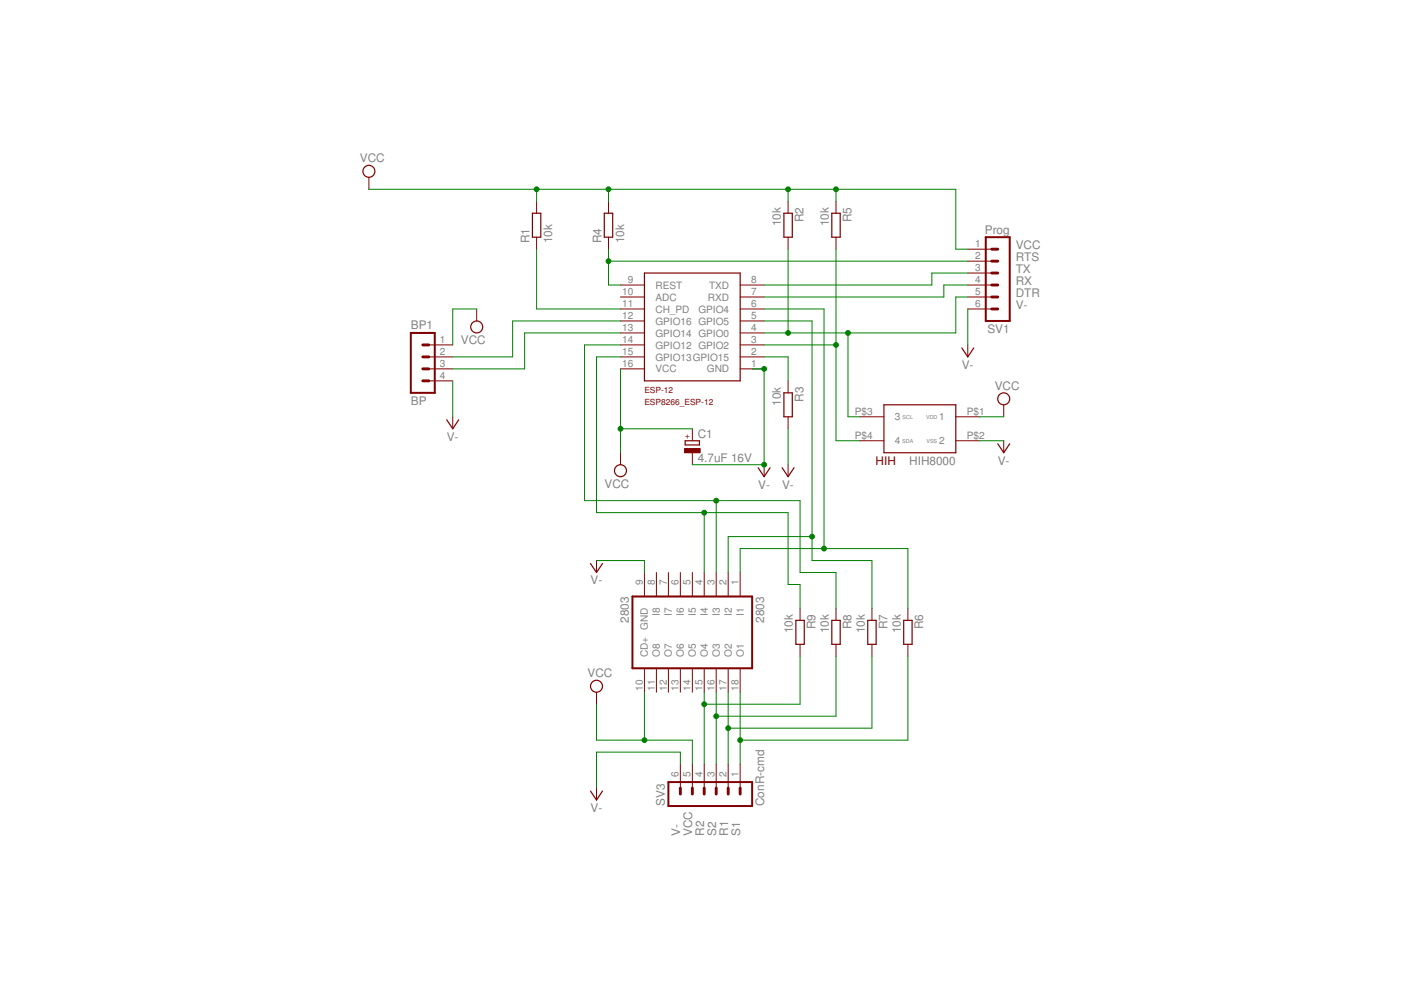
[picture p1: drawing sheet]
<svg xmlns="http://www.w3.org/2000/svg" width="297mm" height="210mm" viewBox="0 0 297 210" stroke-linecap="round" stroke-linejoin="round" font-family="sans-serif">
<path d="M209 50.3h5.1v17.8h-5.1zM87.1 70.6h5.1v12.7h-5.1zM134.1 126.5h25.4v15.2h-25.4zM141.7 165.8h17.8v5.1h-17.8z" fill="none" stroke="#800000" stroke-width=".42"/>
<g fill="none" stroke="#800000" stroke-width=".61">
<path d="M210.3 57.9h1.2M210.3 55.4h1.2M210.3 52.8h1.2M89.6 78.2h1.3M89.6 75.7h1.3M89.6 73.1h1.3M210.3 63h1.2M210.3 60.4h1.2M210.3 65.5h1.2M89.6 80.8h1.3M144.3 167.1v1.3M146.8 167.1v1.3"/>
<path d="M149.3 167.1v1.3M151.8 167.1v1.3M154.4 167.1v1.3M156.9 167.1v1.3"/>
</g>
<g fill="none" stroke="#800000" stroke-width=".21">
<path d="M78.2 37.6v2.5M113.8 42.7v2.5M113.8 50.3v2.5M129 42.7v2.5M129 50.3v2.5M167.1 42.7v2.5M167.1 50.3v2.5M177.2 42.7v2.5M177.2 50.3v2.5M205.2 52.8h5.1M205.2 55.4h5.1M205.2 57.9h5.1"/>
<path d="M90.9 73.1h5.1M90.9 75.7h5.1M90.9 78.2h5.1M101.1 65.5v2.6M131.6 73.1h5M131.6 75.7h5M131.6 78.2h5M131.6 70.6h5M131.6 68.1h5M131.6 65.5h5M131.6 63h5M131.6 60.4h5"/>
<path d="M156.9 73.1h5.1M156.9 75.7h5.1M156.9 78.2h5.1M156.9 70.6h5.1M156.9 68.1h5.1M156.9 65.5h5.1M156.9 63h5.1M156.9 60.4h5.1M205.2 65.5h5.1M205.2 63h5.1M205.2 60.4h5.1M205.2 73.1v2.6"/>
<path d="M90.9 80.8h5.1M96 88.4v2.5M131.6 96v2.5M146.8 90.9v2.6M146.8 96v2.5M162 98.5v2.6M167.1 80.8v2.5M167.1 88.4v2.5M167.1 98.5v2.6M182.3 88.4h5.1M182.3 93.5h5.1M202.6 88.4h5.1"/>
<path d="M202.6 93.5h5.1M212.8 85.8v2.6M212.8 93.5v2.5M126.5 118.9v2.5M136.6 121.4v5.1M139.2 121.4v5.1M141.7 121.4v5.1M144.3 121.4v5.1M146.8 121.4v5.1M149.3 121.4v5.1M151.8 121.4v5.1M154.4 121.4v5.1"/>
<path d="M156.9 121.4v5.1M169.6 129v2.5M169.6 136.6v2.5M177.2 129v2.5M177.2 136.6v2.5M184.9 129v2.5M184.9 136.6v2.5M192.5 129v2.5M192.5 136.6v2.5M126.5 146.8v2.5M136.6 141.7v5.1M139.2 141.7v5.1"/>
<path d="M141.7 141.7v5.1M144.3 141.7v5.1M146.8 141.7v5.1M149.3 141.7v5.1M151.8 141.7v5.1M154.4 141.7v5.1M156.9 141.7v5.1M126.5 167.1v2.5M144.3 162v5.1M146.8 162v5.1M149.3 162v5.1M151.8 162v5.1"/>
<path d="M154.4 162v5.1M156.9 162v5.1"/>
</g>
<g fill="none" stroke="#800000" stroke-width=".25">
<path d="M112.9 45.2h1.8v5.1h-1.8zM128.1 45.2h1.8v5.1h-1.8zM136.6 57.9h20.3v22.9h-20.3zM166.2 45.2h1.8v5.1h-1.8zM176.4 45.2h1.7v5.1h-1.7zM203.9 73.8l1.3 1.9 1.3-1.9M94.7 89l1.3 1.9 1.3-1.9M145.3 93.5h3v.8h-3zM160.7 99.2l1.3 1.9 1.3-1.9M165.8 99.2l1.3 1.9 1.3-1.9M166.2 83.3h1.8v5.1h-1.8zM187.4 85.8h15.2v10.2h-15.2z"/>
<path d="M211.5 94.1l1.3 1.9 1.3-1.9M125.2 119.5l1.3 1.9 1.2-1.9M168.7 131.5h1.8v5.1h-1.8zM176.4 131.5h1.7v5.1h-1.7zM184 131.5h1.8v5.1h-1.8zM191.6 131.5h1.8v5.1h-1.8zM125.2 167.7l1.3 1.9 1.2-1.9"/>
<circle cx="78.2" cy="36.3" r="1.27"/>
<circle cx="101.1" cy="69.3" r="1.27"/>
<circle cx="131.6" cy="99.8" r="1.27"/>
<circle cx="212.8" cy="84.6" r="1.27"/>
<circle cx="126.5" cy="145.5" r="1.27"/>
</g>
<path d="M145.1 95.1h3.3v.9h-3.3z" fill="#800000" stroke="#800000" stroke-width=".21"/>
<g fill="none" stroke="#008000" stroke-width=".21">
<path d="M78.2 40.1h124.4v12.7h2.6M113.8 52.8v12.7h17.8M113.8 40.1v2.6M129 40.1v2.6M129 52.8v7.6h2.6M129 55.4h76.2M167.1 40.1v2.6M167.1 52.8v17.8M177.2 40.1v2.6M177.2 52.8v40.7h5.1M205.2 57.9h-7.6v2.5h-35.6M101.1 65.5h-5.1v7.6"/>
<path d="M131.6 75.7h-5.1v33h40.6v15.2h2.5v5.1M131.6 73.1h-7.7v33.1h45.7v15.2h7.6v7.6M131.6 78.2v17.8M131.6 68.1h-22.9v7.6h-12.7M131.6 70.6h-20.4v7.6h-15.2M159.5 78.2h2.5v20.3h-15.2M162 65.5h12.7v50.8M162 75.7h5.1v5.1M162 68.1h10.2v50.8h12.7v10.1M162 73.1h15.2M179.8 70.6v17.8h2.5M205.2 63h-2.6v7.6h-40.6"/>
<path d="M205.2 65.5v7.6M205.2 60.4h-5.1v2.6h-38.1M96 80.8v7.6M131.6 90.9h15.2M167.1 90.9v7.6M207.7 88.4h5.1M207.7 93.5h5.1M126.5 118.9h10.1v2.5M149.3 108.7v12.7M151.8 106.2v15.2M172.2 113.8h-17.8v7.6M156.9 121.4v-5.1h35.6v12.7"/>
<path d="M169.6 139.1v10.2h-20.3M177.2 139.1v12.7h-25.4M184.9 139.1v15.3h-30.5M192.5 139.1v17.8h-35.6M126.5 149.3v7.6h20.3v5.1M136.6 146.8v10.1M149.3 146.8v15.2M151.8 146.8v15.2M154.4 146.8v15.2M156.9 146.8v15.2M144.3 162v-2.5h-17.8v7.6"/>
</g>
<g fill="#008000" stroke="#008000" stroke-width=".21">
<circle cx="113.8" cy="40.1" r=".51"/>
<circle cx="129" cy="40.1" r=".51"/>
<circle cx="167.1" cy="40.1" r=".51"/>
<circle cx="177.2" cy="40.1" r=".51"/>
<circle cx="131.6" cy="90.9" r=".51"/>
<circle cx="136.6" cy="156.9" r=".51"/>
<circle cx="172.2" cy="113.8" r=".51"/>
<circle cx="174.7" cy="116.3" r=".51"/>
<circle cx="162" cy="78.2" r=".51"/>
<circle cx="162" cy="98.5" r=".51"/>
<circle cx="156.9" cy="156.9" r=".51"/>
<circle cx="154.4" cy="154.4" r=".51"/>
<circle cx="151.8" cy="151.8" r=".51"/>
<circle cx="149.3" cy="149.3" r=".51"/>
<circle cx="167.1" cy="70.6" r=".51"/>
<circle cx="179.8" cy="70.6" r=".51"/>
<circle cx="129" cy="55.4" r=".51"/>
<circle cx="177.2" cy="73.1" r=".51"/>
<circle cx="151.8" cy="106.2" r=".51"/>
<circle cx="149.3" cy="108.7" r=".51"/>
</g>
<g font-size="2.5" fill="#808080">
<text x="76.3" y="34.4">VCC</text>
<text x="165.6" y="48" transform="rotate(-90 165.6 48)">10k</text>
<text x="170.4" y="47.1" transform="rotate(-90 170.4 47.1)">R2</text>
<text x="175.7" y="48" transform="rotate(-90 175.7 48)">10k</text>
<text x="180.5" y="47.1" transform="rotate(-90 180.5 47.1)">R5</text>
<text x="112.3" y="51.6" transform="rotate(-90 112.3 51.6)">R1</text>
<text x="117.1" y="51.6" transform="rotate(-90 117.1 51.6)">10k</text>
<text x="127.5" y="51.6" transform="rotate(-90 127.5 51.6)">R4</text>
<text x="132.3" y="51.6" transform="rotate(-90 132.3 51.6)">10k</text>
<text x="208.8" y="49.5">Prog</text>
<text x="215.3" y="52.8">VCC</text>
<text x="215.3" y="55.4">RTS</text>
<text x="215.3" y="57.9">TX</text>
<text x="215.3" y="65.5">V-</text>
<text x="215.3" y="63">DTR</text>
<text x="215.3" y="60.4">RX</text>
<text x="87.1" y="69.8">BP1</text>
<text x="209.4" y="70.6">SV1</text>
<text x="97.7" y="73">VCC</text>
<text x="203.9" y="78.2">V-</text>
<text x="210.9" y="82.7">VCC</text>
<text x="87.1" y="85.8">BP</text>
<text x="165.6" y="86" transform="rotate(-90 165.6 86)">10k</text>
<text x="170.4" y="85.2" transform="rotate(-90 170.4 85.2)">R3</text>
<text x="94.7" y="93.5">V-</text>
<text x="147.9" y="93">C1</text>
<text x="147.9" y="98">4.7uF 16V</text>
<text x="192.8" y="98.5">HIH8000</text>
<text x="211.5" y="98.5">V-</text>
<text x="128.2" y="103.5">VCC</text>
<text x="160.7" y="103.6">V-</text>
<text x="165.8" y="103.6">V-</text>
<text x="125.2" y="123.9">V-</text>
<text x="133.3" y="132" transform="rotate(-90 133.3 132)">2803</text>
<text x="162" y="132" transform="rotate(-90 162 132)">2803</text>
<text x="168.1" y="134.3" transform="rotate(-90 168.1 134.3)">10k</text>
<text x="172.9" y="133.5" transform="rotate(-90 172.9 133.5)">R9</text>
<text x="175.7" y="134.3" transform="rotate(-90 175.7 134.3)">10k</text>
<text x="180.5" y="133.5" transform="rotate(-90 180.5 133.5)">R8</text>
<text x="183.3" y="134.3" transform="rotate(-90 183.3 134.3)">10k</text>
<text x="188.1" y="133.5" transform="rotate(-90 188.1 133.5)">R7</text>
<text x="191" y="134.3" transform="rotate(-90 191 134.3)">10k</text>
<text x="195.8" y="133.5" transform="rotate(-90 195.8 133.5)">R6</text>
<text x="124.6" y="143.6">VCC</text>
<text x="125.2" y="172.2">V-</text>
<text x="140.9" y="170.9" transform="rotate(-90 140.9 170.9)">SV3</text>
<text x="162" y="170.9" transform="rotate(-90 162 170.9)">ConR-cmd</text>
<text x="144.2" y="177.2" transform="rotate(-90 144.2 177.2)">V-</text>
<text x="146.8" y="177.2" transform="rotate(-90 146.8 177.2)">VCC</text>
<text x="149.3" y="177.2" transform="rotate(-90 149.3 177.2)">R2</text>
<text x="151.9" y="177.2" transform="rotate(-90 151.9 177.2)">S2</text>
<text x="154.4" y="177.2" transform="rotate(-90 154.4 177.2)">R1</text>
<text x="156.9" y="177.2" transform="rotate(-90 156.9 177.2)">S1</text>
</g>
<text font-size="2.5" fill="#800000" x="185.7" y="98.5">HIH</text>
<g font-size="2.1" fill="#808080">
<text x="206.7" y="52.5">1</text>
<text x="206.7" y="55">2</text>
<text x="206.7" y="57.5">3</text>
<text x="131.9" y="62.6">10</text>
<text x="131.9" y="65.2">11</text>
<text x="133.1" y="60.1">9</text>
<text x="139" y="61.2">REST</text>
<text x="139" y="63.7">ADC</text>
<text x="150.1" y="63.7">RXD</text>
<text x="150.3" y="61.2">TXD</text>
<text x="159.3" y="65.2">6</text>
<text x="159.3" y="62.6">7</text>
<text x="159.3" y="60.1">8</text>
<text x="206.7" y="60.1">4</text>
<text x="206.7" y="62.6">5</text>
<text x="206.7" y="65.2">6</text>
<text x="131.9" y="67.7">12</text>
<text x="131.9" y="70.2">13</text>
<text x="139" y="66.3">CH_PD</text>
<text x="139" y="68.8">GPIO16 GPIO5</text>
<text x="139" y="71.4">GPIO14 GPIO0</text>
<text x="148.1" y="66.3">GPIO4</text>
<text x="159.3" y="70.2">4</text>
<text x="159.3" y="67.7">5</text>
<text x="93.3" y="72.8">1</text>
<text x="93.3" y="75.3">2</text>
<text x="93.3" y="77.9">3</text>
<text x="131.9" y="72.8">14</text>
<text x="131.9" y="75.3">15</text>
<text x="131.9" y="77.9">16</text>
<text x="139" y="73.9">GPIO12 GPIO2</text>
<text x="139" y="76.4">GPIO13GPIO15</text>
<text x="159.3" y="77.9">1</text>
<text x="159.3" y="75.3">2</text>
<text x="159.3" y="72.8">3</text>
<text x="93.3" y="80.4">4</text>
<text x="139" y="79">VCC</text>
<text x="149.9" y="79">GND</text>
<text x="181.3" y="88">P$3</text>
<text x="189.7" y="89.1">3</text>
<text x="199.1" y="89.1">1</text>
<text x="205" y="88">P$1</text>
<text x="181.3" y="93.1">P$4</text>
<text x="189.7" y="94.2">4</text>
<text x="199.1" y="94.2">2</text>
<text x="205" y="93.1">P$2</text>
<text x="136.3" y="124.1" transform="rotate(-90 136.3 124.1)">9</text>
<text x="138.8" y="124.1" transform="rotate(-90 138.8 124.1)">8</text>
<text x="141.3" y="124.1" transform="rotate(-90 141.3 124.1)">7</text>
<text x="143.9" y="124.1" transform="rotate(-90 143.9 124.1)">6</text>
<text x="146.4" y="124.1" transform="rotate(-90 146.4 124.1)">5</text>
<text x="149" y="124.1" transform="rotate(-90 149 124.1)">4</text>
<text x="151.5" y="124.1" transform="rotate(-90 151.5 124.1)">3</text>
<text x="154" y="124.1" transform="rotate(-90 154 124.1)">2</text>
<text x="156.6" y="124.1" transform="rotate(-90 156.6 124.1)">1</text>
<text x="139.9" y="130.6" transform="rotate(-90 139.9 130.6)">I8</text>
<text x="142.5" y="130.6" transform="rotate(-90 142.5 130.6)">I7</text>
<text x="145" y="130.6" transform="rotate(-90 145 130.6)">I6</text>
<text x="147.5" y="130.6" transform="rotate(-90 147.5 130.6)">I5</text>
<text x="150.1" y="130.6" transform="rotate(-90 150.1 130.6)">I4</text>
<text x="152.6" y="130.6" transform="rotate(-90 152.6 130.6)">I3</text>
<text x="155.2" y="130.6" transform="rotate(-90 155.2 130.6)">I2</text>
<text x="157.7" y="130.6" transform="rotate(-90 157.7 130.6)">I1</text>
<text x="137.4" y="133.5" transform="rotate(-90 137.4 133.5)">GND</text>
<text x="137.4" y="139.4" transform="rotate(-90 137.4 139.4)">CD+</text>
<text x="139.9" y="139.4" transform="rotate(-90 139.9 139.4)">O8</text>
<text x="142.5" y="139.4" transform="rotate(-90 142.5 139.4)">O7</text>
<text x="145" y="139.4" transform="rotate(-90 145 139.4)">O6</text>
<text x="147.5" y="139.4" transform="rotate(-90 147.5 139.4)">O5</text>
<text x="150.1" y="139.4" transform="rotate(-90 150.1 139.4)">O4</text>
<text x="152.6" y="139.4" transform="rotate(-90 152.6 139.4)">O3</text>
<text x="155.2" y="139.4" transform="rotate(-90 155.2 139.4)">O2</text>
<text x="157.7" y="139.4" transform="rotate(-90 157.7 139.4)">O1</text>
<text x="136.3" y="146.4" transform="rotate(-90 136.3 146.4)">10</text>
<text x="138.8" y="146.4" transform="rotate(-90 138.8 146.4)">11</text>
<text x="141.3" y="146.4" transform="rotate(-90 141.3 146.4)">12</text>
<text x="143.9" y="146.4" transform="rotate(-90 143.9 146.4)">13</text>
<text x="146.4" y="146.4" transform="rotate(-90 146.4 146.4)">14</text>
<text x="149" y="146.4" transform="rotate(-90 149 146.4)">15</text>
<text x="151.5" y="146.4" transform="rotate(-90 151.5 146.4)">16</text>
<text x="154" y="146.4" transform="rotate(-90 154 146.4)">17</text>
<text x="156.6" y="146.4" transform="rotate(-90 156.6 146.4)">18</text>
<text x="143.9" y="164.8" transform="rotate(-90 143.9 164.8)">6</text>
<text x="146.4" y="164.8" transform="rotate(-90 146.4 164.8)">5</text>
<text x="149" y="164.8" transform="rotate(-90 149 164.8)">4</text>
<text x="151.5" y="164.8" transform="rotate(-90 151.5 164.8)">3</text>
<text x="154" y="164.8" transform="rotate(-90 154 164.8)">2</text>
<text x="156.6" y="164.8" transform="rotate(-90 156.6 164.8)">1</text>
</g>
<g font-size="1.8" fill="#800000">
<text x="136.6" y="83.3">ESP-12</text>
<text x="136.6" y="85.8">ESP8266_ESP-12</text>
<text x="146.2" y="93" transform="rotate(-90 146.2 93)">+</text>
</g>
<g font-size="1.1" fill="#808080">
<text x="191.4" y="88.8">SCL</text>
<text x="196.4" y="88.8">VDD</text>
<text x="191.3" y="93.9">SDA</text>
<text x="196.4" y="93.9">VSS</text>
</g>
</svg>
